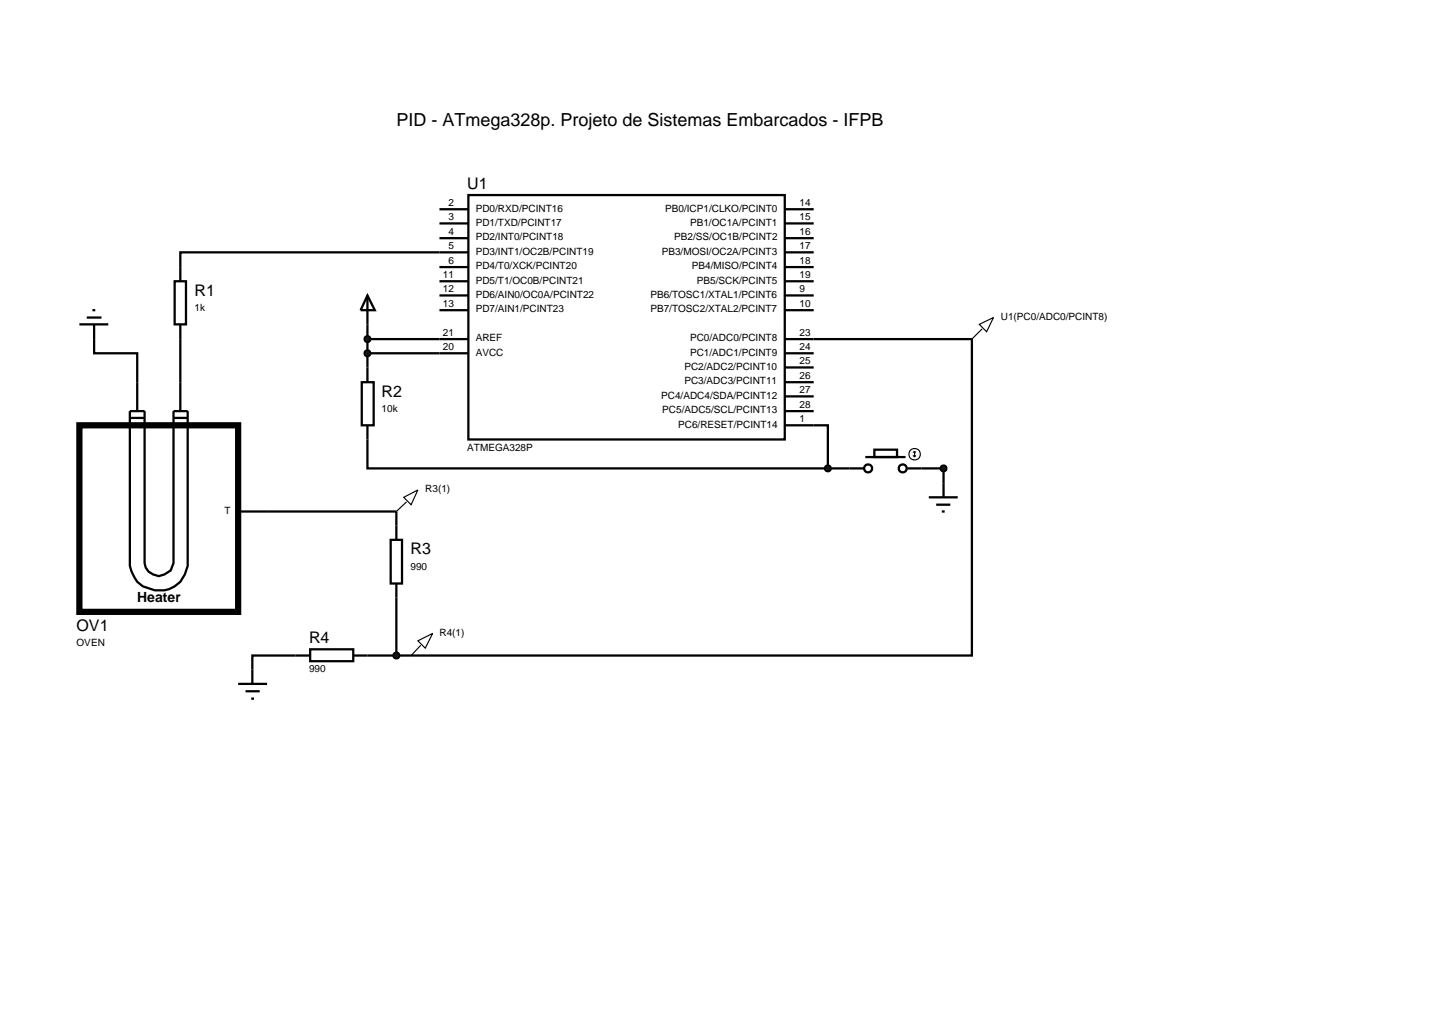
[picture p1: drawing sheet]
<svg xmlns="http://www.w3.org/2000/svg" width="257mm" height="180mm" viewBox="0 0 257 180" stroke-linecap="round" stroke-linejoin="round" font-family="sans-serif">
<g fill="none" stroke="#000" stroke-width=".4">
<path d="M77.5 36.9h5.1M77.5 39.4h5.1M82.6 34.4h55.8v43.1h-55.8zM138.4 36.9h5.1M138.4 39.4h5.1M16.6 59.8v2.5h7.6v5.1M31.8 59.8v7.6M64.8 52.1l1.3 2.6h-2.5zM64.8 52.1v12.7M64.8 59.8h17.8M77.5 42h5.1M77.5 52.1h5.1"/>
<path d="M77.5 49.6h5.1M77.5 47.1h5.1M77.5 54.7h5.1M82.6 44.5h-50.8v2.6M138.4 59.8h33v55.8h-106.6M138.4 44.5h5.1M138.4 42h5.1M138.4 52.1h5.1M138.4 49.6h5.1M138.4 47.1h5.1M138.4 54.7h5.1M64.8 77.5v5.1h81.2"/>
<path d="M64.8 62.3h17.8M138.4 75h7.6v7.6M138.4 62.3h5.1M138.4 72.5h5.1M138.4 69.9h5.1M138.4 67.4h5.1M138.4 64.8h5.1M47.1 90.2h22.8v2.5M146 82.6h3.8M162.5 82.6h3.9v2.6M52.1 115.6h-7.6v2.5M69.9 105.4v10.2"/>
</g>
<g fill="#004000" stroke="#000" stroke-width=".4">
<path d="M64.5 59.4l.3-.1-.5 .5zM64.8 59.3l.4 .2 .1 .3zM64.8 60.3l.5-.5-.1 .3zM64.3 59.8l.5 .5-.4-.2z"/>
<path d="M64.4 62l.4-.2-.5 .5zM64.8 61.8l.4 .2 .1 .3zM65.3 62.3l-.1 .3-.4 .2zM64.3 62.3l.5 .5-.4-.2z"/>
</g>
<g fill="#004000">
<path d="M64.8 59.3l.5 .5-.5 .5-.5-.5z"/>
<path d="M64.3 62.3l.5-.5 .5 .5-.5 .5z"/>
</g>
<g fill="none" stroke="#000" stroke-width=".4">
<path d="M154.2 79.3h4v1.3h-4zM149.8 82.6h2.6M152.6 80.6h7.1M160 82.6h2.5"/>
<circle cx="153.1" cy="82.6" r=".7"/>
<circle cx="159.2" cy="82.6" r=".7"/>
</g>
<g fill="none" stroke="#000" stroke-width=".2">
<path d="M161.3 79.6v1M161.3 79.6l-.3 .2M161.3 79.6l.2 .2M161 80.3l.3 .3M161.5 80.3l-.2 .3"/>
<circle cx="161.3" cy="80.1" r="1.01"/>
</g>
<path d="M145.7 82.2l.3-.1-.5 .5zM146 82.1l.3 .1 .2 .4zM146 83.1l.5-.5-.2 .4zM145.5 82.6l.5 .5-.4-.2z" fill="#004000" stroke="#000" stroke-width=".4"/>
<path d="M146 82.1l.5 .5-.5 .5-.5-.5z" fill="#004000"/>
<path d="M163.8 87.7h5.1M165.1 89h2.5M166.1 90.2h.5M166.4 85.2v2.5" fill="none" stroke="#000" stroke-width=".4"/>
<path d="M166.1 82.2l.3-.1-.5 .5zM166.4 82.1l.4 .2 .1 .3zM166.9 82.6l-.1 .3-.4 .2zM165.9 82.6l.5 .5-.4-.2z" fill="#004000" stroke="#000" stroke-width=".4"/>
<path d="M166.4 82.1l.5 .5-.5 .5-.5-.5z" fill="#004000"/>
<g fill="none" stroke="#000" stroke-width=".4">
<path d="M30.8 49.6h2v7.6h-2zM31.8 47.1v2.5M31.8 57.2v2.6M22.9 75h2.6v24.3a2.57 2.57 0 0 0 2.5 2.2 2.57 2.57 0 0 0 2.6-2.2v-24.3h2.5v24.8a5.2 5.2 0 0 1-5.1 4.4 5.2 5.2 0 0 1-5.1-4.4zM22.9 75v-2.5h2.6v2.5M22.9 73.7h2.6M24.2 67.4v5.1M30.6 75v-2.5h2.5v2.5M30.6 73.7h2.5M31.8 67.4v5.1M63.8 67.4h2.1v7.6h-2.1zM64.8 64.8v2.6"/>
<path d="M64.8 75v2.5M42 90.2h5.1M68.9 95.2h2v7.7h-2zM69.9 92.7v2.5M44.5 118.1v2.5M52.1 115.6h2.6M54.7 114.5h7.6v2.1h-7.6zM62.3 115.6h2.5M69.9 102.9v2.5M42 120.6h5.1M43.3 121.9h2.5M44.3 123.2h.5"/>
</g>
<path d="M14 75h28v32.9h-28z" fill="none" stroke="#000" stroke-width="1.1" stroke-linecap="butt"/>
<path d="M69.5 115.3l.4-.2-.5 .5zM69.9 115.1l.3 .1 .2 .4zM69.9 116.1l.5-.5-.2 .4zM69.4 115.6l.5 .5-.3-.1z" fill="#004000" stroke="#000" stroke-width=".4"/>
<path d="M69.4 115.6l.5-.5 .5 .5-.5 .5z" fill="#004000"/>
<path d="M14 57.2h5.1M15.3 56h2.6M16.3 54.7h.5M16.6 57.2v2.6" fill="none" stroke="#000" stroke-width=".4"/>
<path d="M172.7 57.2l2.5-1.2-1.2 2.5zM173.2 58l-1.8 1.8M71.2 87.7l2.5-1.3-1.2 2.6zM71.7 88.5l-1.8 1.7M73.7 113l2.6-1.3-1.3 2.6zM74.2 113.8l-1.7 1.8" fill="none" stroke="#000" stroke-width=".2"/>
<text font-size="3.2" x="69.9" y="22.2">PID - ATmega328p. Projeto de Sistemas Embarcados - IFPB</text>
<g font-size="2.8">
<text x="82.4" y="33.3">U1</text>
<text x="34.3" y="52.2">R1</text>
<text x="67.3" y="70">R2</text>
<text x="72.4" y="97.8">R3</text>
<text x="13.5" y="111.3">OV1</text>
<text x="54.5" y="113.4">R4</text>
</g>
<text font-size="2.5" x="24.2" y="106.1">Heater</text>
<g font-size="1.8">
<text x="79.1" y="41.4">4</text>
<text x="79.1" y="38.8">3</text>
<text x="79.1" y="36.3">2</text>
<text x="83.9" y="39.8">PD1/TXD/PCINT17</text>
<text x="83.9" y="37.3">PD0/RXD/PCINT16</text>
<text x="117.3" y="37.3">PB0/ICP1/CLKO/PCINT0</text>
<text x="121.7" y="39.8">PB1/OC1A/PCINT1</text>
<text x="141" y="36.3">14</text>
<text x="141" y="38.8">15</text>
<text x="141" y="41.4">16</text>
<text x="79.1" y="46.5">6</text>
<text x="79.1" y="43.9">5</text>
<text x="83.9" y="47.5">PD4/T0/XCK/PCINT20</text>
<text x="83.9" y="44.9">PD3/INT1/OC2B/PCINT19</text>
<text x="83.9" y="42.4">PD2/INT0/PCINT18</text>
<text x="116.7" y="44.9">PB3/MOSI/OC2A/PCINT3</text>
<text x="118.9" y="42.4">PB2/SS/OC1B/PCINT2</text>
<text x="122" y="47.5">PB4/MISO/PCINT4</text>
<text x="141" y="43.9">17</text>
<text x="141" y="46.5">18</text>
<text x="78.1" y="51.5">12</text>
<text x="78.1" y="49">11</text>
<text x="83.9" y="52.5">PD6/AIN0/OC0A/PCINT22</text>
<text x="83.9" y="50">PD5/T1/OC0B/PCINT21</text>
<text x="114.7" y="52.5">PB6/TOSC1/XTAL1/PCINT6</text>
<text x="122.9" y="50">PB5/SCK/PCINT5</text>
<text x="141" y="49">19</text>
<text x="141" y="51.5">9</text>
<text x="34.3" y="54.9">1k</text>
<text x="78.1" y="59.2">21</text>
<text x="78.1" y="54.1">13</text>
<text x="83.9" y="55.1">PD7/AIN1/PCINT23</text>
<text x="114.7" y="55.1">PB7/TOSC2/XTAL2/PCINT7</text>
<text x="141" y="54.1">10</text>
<text x="141" y="59.2">23</text>
<text x="176.5" y="56.4">U1(PC0/ADC0/PCINT8)</text>
<text x="78.1" y="61.7">20</text>
<text x="83.9" y="62.7">AVCC</text>
<text x="83.9" y="60.2">AREF</text>
<text x="120.7" y="65.2">PC2/ADC2/PCINT10</text>
<text x="121.7" y="62.7">PC1/ADC1/PCINT9</text>
<text x="121.7" y="60.2">PC0/ADC0/PCINT8</text>
<text x="141" y="64.2">25</text>
<text x="141" y="61.7">24</text>
<text x="116.6" y="70.3">PC4/ADC4/SDA/PCINT12</text>
<text x="120.7" y="67.8">PC3/ADC3/PCINT11</text>
<text x="141" y="71.9">28</text>
<text x="141" y="69.3">27</text>
<text x="141" y="66.8">26</text>
<text x="67.3" y="72.7">10k</text>
<text x="116.8" y="72.9">PC5/ADC5/SCL/PCINT13</text>
<text x="119.6" y="75.4">PC6/RESET/PCINT14</text>
<text x="141" y="74.4">1</text>
<text x="82.4" y="79.5">ATMEGA328P</text>
<text x="75" y="86.8">R3(1)</text>
<text x="39.6" y="90.6">T</text>
<text x="72.4" y="100.5">990</text>
<text x="13.5" y="114">OVEN</text>
<text x="77.5" y="112.1">R4(1)</text>
<text x="54.5" y="118.5">990</text>
</g>
</svg>
